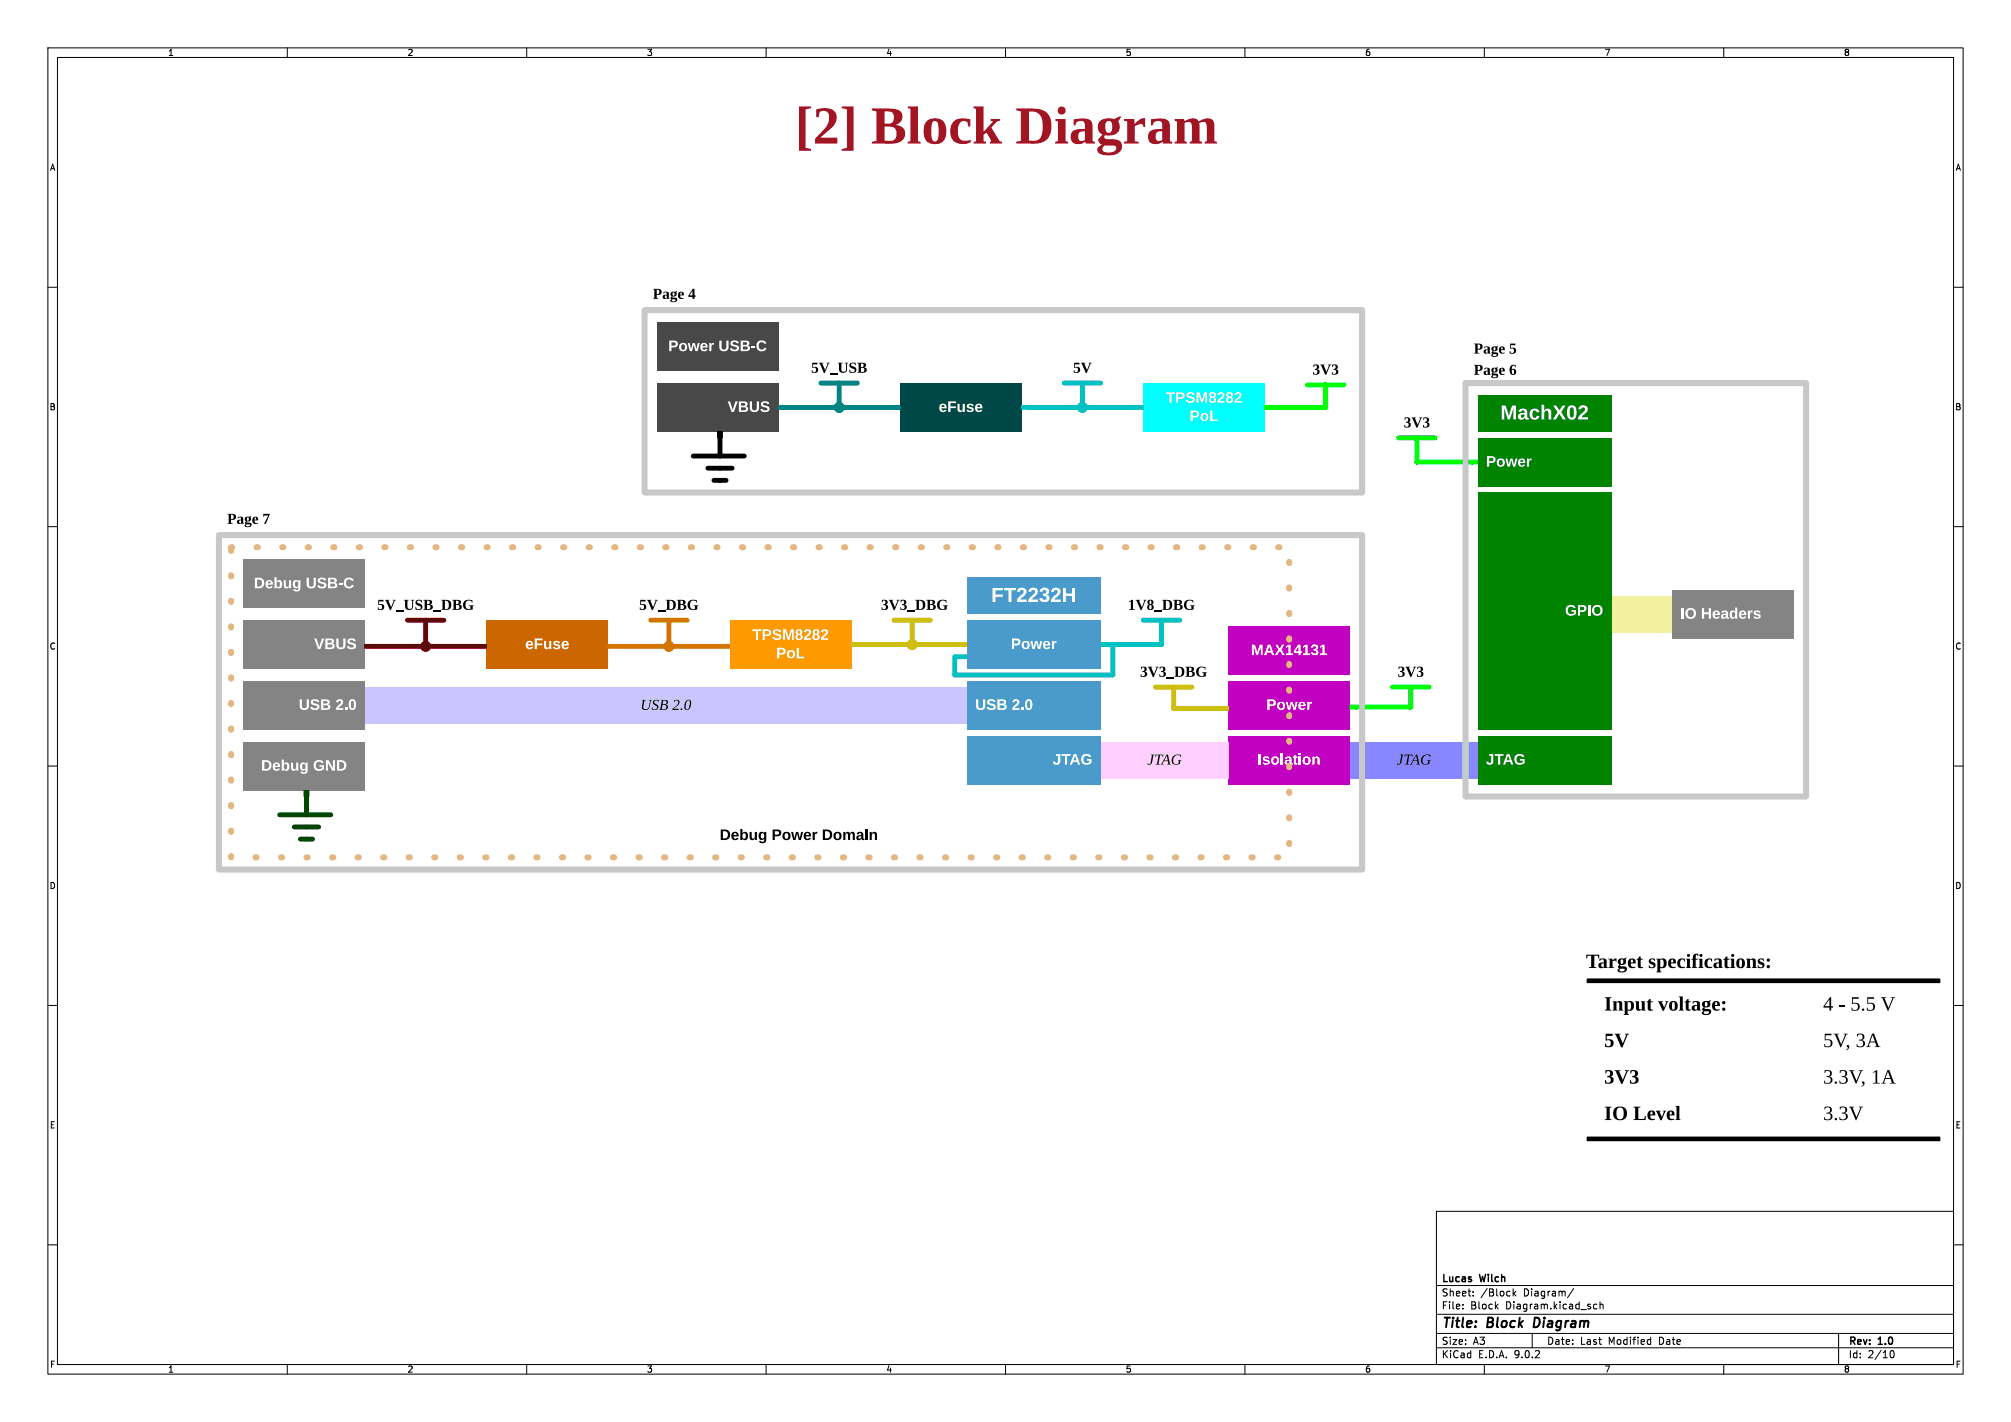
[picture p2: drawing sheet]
<svg xmlns="http://www.w3.org/2000/svg" width="420mm" height="297mm" viewBox="0 0 420 297" stroke-linecap="round" stroke-linejoin="round" font-family="sans-serif">
<g fill="none" stroke="#000" stroke-width=".21">
<path d="M10 10h400v277h-400zM12 12h396v273h-396zM60 10v2M110 10v2M160 10v2M210 10v2M260 10v2M310 10v2M360 10v2M10 60h2M408 60h2M10 110h2"/>
<path d="M408 110h2M10 160h2M408 160h2M10 210h2M408 210h2M300 253h108v32h-108zM10 260h2M300 278.5h108M300 274.5h108M300 268.5h108M305.5 273.2v.2M305.5 272.5v.1"/>
<path d="M307.7 270.5v.2M307.7 269.8v.1M316 269.2v1.5M316.2 270.1l.4 .6M316.6 269.7l-.6 .6M320 278.5v3M328.7 269.1l-1.3 1.9M332.9 273.2l.2 .2 .4-.1M333.5 272.5l-.4-.1-.2 .1M334.2 272.5l.2-.1 .3 .1 .1 .9M334.2 271.9v1.5M344.3 279.8l.4 .1"/>
<path d="M344.7 279.3v1.5M384 278.5v6.5M408 260h2M60 285v2M110 285v2M160 285v2M210 285v2M260 285v2M300 281.5h108M310 285v2M344.7 280.7l-.4 .1M360 285v2"/>
<path d="M394.7 282.7l.2-.5 .2-.1a.8 .8 0 0 1 .5 .7 .8 .8 0 0 1-.5 .8l-.2-.2-.2-.4"/>
</g>
<path d="M320.5 275.2l-.2 2h.5" fill="none" stroke="#000" stroke-width=".4"/>
<g fill="#c200c2">
<path d="M256.5 153.7h25.4v10.1h-25.4z"/>
<path d="M256.5 130.8h25.4v10.2h-25.4z"/>
</g>
<path d="M238.8 80h25.4v10.2h-25.4z" fill="#0ff"/>
<path d="M281.9 154.9h26.7v7.7h-26.7z" fill="#8887ff"/>
<path d="M256.5 142.2h25.4v10.2h-25.4z" fill="#c200c2"/>
<path d="M50.8 154.9h25.4v10.2h-25.4z" fill="#848484"/>
<g fill="#4a9bcb">
<path d="M201.9 153.7h28v10.1h-28z"/>
<path d="M201.9 142.2h28v10.2h-28z"/>
</g>
<path d="M229.9 154.9h26.6v7.7h-26.6z" fill="#ffcfff"/>
<path d="M152.4 129.5h25.4v10.2h-25.4z" fill="#f90"/>
<g fill="#4a9bcb">
<path d="M201.9 120.7h28v7.6h-28z"/>
<path d="M201.9 129.5h28v10.2h-28z"/>
</g>
<path d="M336.5 124.5h12.7v7.6h-12.7z" fill="#f3f0a0"/>
<path d="M349.2 123.2h25.4v10.2h-25.4z" fill="#848484"/>
<g fill="#008400">
<path d="M308.6 102.9h27.9v49.5h-27.9z"/>
<path d="M308.6 153.7h27.9v10.1h-27.9z"/>
</g>
<path d="M76.2 143.5h125.7v7.6h-125.7z" fill="#cac4ff"/>
<g fill="#008400">
<path d="M308.6 82.6h27.9v7.6h-27.9z"/>
<path d="M308.6 91.4h27.9v10.2h-27.9z"/>
</g>
<path d="M188 80h25.4v10.2h-25.4z" fill="#004848"/>
<g fill="#484848">
<path d="M137.2 67.3h25.4v10.2h-25.4z"/>
<path d="M137.2 80h25.4v10.2h-25.4z"/>
</g>
<g fill="#848484">
<path d="M50.8 142.2h25.4v10.2h-25.4z"/>
<path d="M50.8 129.5h25.4v10.2h-25.4z"/>
</g>
<path d="M101.6 129.5h25.4v10.2h-25.4z" fill="#c60"/>
<path d="M50.8 116.8h25.4v10.2h-25.4z" fill="#848484"/>
<path d="M149.9 90.2h1v1.2h-1z" fill="#000"/>
<path d="M186.7 84.7h1.3v.8h-1.3z" fill="#008484"/>
<path d="M200.7 134.2h1.2v.8h-1.2z" fill="#c2c200"/>
<circle cx="190.5" cy="134.6" r="1.02" fill="#c2c200" stroke="#c2c200" stroke-width=".21"/>
<path d="M177.8 134.2h1.3v.8h-1.3z" fill="#c2c200"/>
<circle cx="175.3" cy="85.1" r="1.02" fill="#008484" stroke="#008484" stroke-width=".21"/>
<g fill="#00c2c2">
<path d="M199.4 136.8h2.5v.7h-2.5z"/>
<path d="M229.9 134.2h1.2v.8h-1.2z"/>
</g>
<path d="M162.6 84.7h1.2v.8h-1.2z" fill="#008484"/>
<path d="M331.5 204.5h73.6v.7h-73.6zM331.5 237.5h73.6v.8h-73.6z" fill="#000"/>
<path d="M237.5 84.7h1.3v.8h-1.3z" fill="#00c2c2"/>
<path d="M76.2 134.6h1.3v.8h-1.3z" fill="#840000"/>
<circle cx="226.1" cy="85.1" r="1.02" fill="#00c2c2" stroke="#00c2c2" stroke-width=".21"/>
<path d="M264.2 84.7h1.2v.8h-1.2z" fill="#0f0"/>
<circle cx="139.7" cy="135" r="1.02" fill="#dd8500" stroke="#dd8500" stroke-width=".21"/>
<circle cx="88.9" cy="135" r="1.02" fill="#840000" stroke="#840000" stroke-width=".21"/>
<path d="M213.4 84.7h1.2v.8h-1.2z" fill="#00c2c2"/>
<path d="M127 134.6h1.3v.8h-1.3z" fill="#dd8500"/>
<path d="M281.9 147.3h1.3v.8h-1.3z" fill="#0f0"/>
<path d="M255.3 147.6h1.2v.7h-1.2z" fill="#c2c200"/>
<path d="M151.1 134.6h1.3v.8h-1.3z" fill="#dd8500"/>
<path d="M100.3 134.6h1.3v.8h-1.3z" fill="#840000"/>
<path d="M63.5 165.1h1v1.3h-1z" fill="#004800"/>
<path d="M307.3 96.1h1.3v.8h-1.3z" fill="#0f0"/>
<path d="M214.6 85.1h22.9M222.2 80h7.7M226.1 80v5.1M232.4 134.6v6.4h-33v-3.8M238.8 129.5h7.6M242.6 129.5v5.1h-11.5" fill="none" stroke="#00c2c2" stroke-width="1"/>
<path d="M179.1 134.6h21.6M186.7 129.5h7.6M190.5 129.5v5.1M241.3 143.5h7.6M245.1 143.5v4.5h10.2" fill="none" stroke="#c2c200" stroke-width="1"/>
<path d="M273 80.4h7.7M276.9 80.4v4.7h-11.5M292.1 91.4h7.6M295.9 91.4v5.1h11.4M290.8 143.5h7.6M294.6 143.5v4.2h-11.4" fill="none" stroke="#0f0" stroke-width="1"/>
<path d="M58.4 170.2h10.7M61.5 172.7h5M62.7 175.3h2.6M64 166.4v3.8" fill="none" stroke="#004800" stroke-width="1"/>
<path d="M77.5 135h22.8M85.1 129.5h7.6M88.9 129.5v5.5" fill="none" stroke="#840000" stroke-width="1"/>
<path d="M163.8 85.1h22.9M171.4 80h7.7M175.3 80v5.1" fill="none" stroke="#008484" stroke-width="1"/>
<path d="M128.3 135h22.8M135.9 129.5h7.6M139.7 129.5v5.5" fill="none" stroke="#dd8500" stroke-width="1"/>
<path d="M144.8 95.3h10.6M147.8 97.8h5.1M150.4 91.4v3.9M149.1 100.3h2.5" fill="none" stroke="#000" stroke-width="1"/>
<g fill="#000">
<path d="M150.5 173.3h.8a1.1 1.1 0 0 1 1.2 1 1.1 1.1 0 0 1-1.1 1.2h-.9v-.4h.5a.8 .8 0 0 0 .9-.3 .8 .8 0 0 0-.1-1l-.8-.2v1.5h-.5zM154.6 173.1h.5l-.1 1a.65 .65 0 0 1 .9-.3 .65 .65 0 0 1 .3 .8 .65 .65 0 0 1-.3 .8 .65 .65 0 0 1-.8-.2l-.1 .3h-.4v-.9h.4a.4 .4 0 0 0 .4 .6 .4 .4 0 0 0 .4-.6 .4 .4 0 0 0-.4-.6 .4 .4 0 0 0-.4 .6h-.4zM161.4 173.3h.9a.72 .72 0 0 1 .9 .7 .72 .72 0 0 1-.8 .7h-.6v.8h-.4v-1.2h.9a.36 .36 0 0 0 .4-.3 .36 .36 0 0 0-.4-.4h-.5v.7h-.4zM171.8 173.3h.8a1.1 1.1 0 0 1 1.2 1 1.1 1.1 0 0 1-1.1 1.2h-.9v-.4h.5a.8 .8 0 0 0 .9-.3 .8 .8 0 0 0 0-1l-.9-.2v1.5h-.5zM180.7 173.1h.5v.4h-.5zM350.6 208.1h.8v2.8l.3 .2h-1.1l.2-.2v-2.6zM353.7 199.4l.4-.2h.6v.5l-.4-.3-.1 .3-.1 .5h.4v.2h-.4v1.6h.4v.2h-1.2l.2-.2v-1.6h-.3v-.1l.3-.1zM349.9 231h.8v2.7l.2 .2h-1l.2-.2v-2.5z"/>
<circle cx="352.6" cy="199.6" r=".32"/>
<circle cx="355.2" cy="199.6" r=".32"/>
<circle cx="361.9" cy="199.6" r=".32"/>
</g>
<path d="M149.9 90.2h1v1.2h-1zM331.5 204.5h73.6v.7h-73.6zM331.5 237.5h73.6v.8h-73.6z" fill="none" stroke="#000" stroke-width=".21"/>
<path d="M48.3 114.3h220.9v64.8h-220.9z" fill="none" stroke="#e4b780" stroke-width="1.3" stroke-dasharray=".3 5.1"/>
<path d="M162.6 84.7h1.2v.8h-1.2zM186.7 84.7h1.3v.8h-1.3z" fill="none" stroke="#008484" stroke-width=".25"/>
<path d="M177.8 134.2h1.3v.8h-1.3zM200.7 134.2h1.2v.8h-1.2zM255.3 147.6h1.2v.7h-1.2z" fill="none" stroke="#c2c200" stroke-width=".25"/>
<circle cx="190.5" cy="134.6" r="1.02" fill="none" stroke="#c2c200" stroke-width=".21"/>
<circle cx="175.3" cy="85.1" r="1.02" fill="none" stroke="#008484" stroke-width=".21"/>
<path d="M213.4 84.7h1.2v.8h-1.2zM237.5 84.7h1.3v.8h-1.3zM199.4 136.8h2.5v.7h-2.5zM229.9 134.2h1.2v.8h-1.2z" fill="none" stroke="#00c2c2" stroke-width=".25"/>
<path d="M134.6 64.8h149.9v38.1h-149.9zM306.1 80h71.1v86.4h-71.1zM45.7 111.8h238.8v69.8h-238.8z" fill="none" stroke="#c8c8c8" stroke-width="1.3"/>
<path d="M76.2 134.6h1.3v.8h-1.3zM100.3 134.6h1.3v.8h-1.3z" fill="none" stroke="#840000" stroke-width=".25"/>
<circle cx="226.1" cy="85.1" r="1.02" fill="none" stroke="#00c2c2" stroke-width=".21"/>
<path d="M264.2 84.7h1.2v.8h-1.2zM307.3 96.1h1.3v.8h-1.3zM281.9 147.3h1.3v.8h-1.3z" fill="none" stroke="#0f0" stroke-width=".25"/>
<circle cx="139.7" cy="135" r="1.02" fill="none" stroke="#dd8500" stroke-width=".21"/>
<circle cx="88.9" cy="135" r="1.02" fill="none" stroke="#840000" stroke-width=".21"/>
<path d="M127 134.6h1.3v.8h-1.3zM151.1 134.6h1.3v.8h-1.3z" fill="none" stroke="#dd8500" stroke-width=".25"/>
<path d="M63.5 165.1h1v1.3h-1z" fill="none" stroke="#004800" stroke-width=".21"/>
<text font-size="11.1" fill="#a21622" x="166" y="32.9">[2] BlockDiagram</text>
<g font-size="4.2" fill="#fff">
<text x="313.3" y="88.7">MachX02</text>
<text x="207" y="126.8">FT2232H</text>
</g>
<g font-size="4.2">
<text x="331.2" y="203.9">Targetspecifications:</text>
<text x="335" y="212.8">Input voltage:</text>
<text x="380.7" y="212.8">4 - 5.5V</text>
<text x="335" y="220.4">5V</text>
<text x="380.7" y="220.4">5V,3A</text>
<text x="335" y="228">3V3</text>
<text x="380.7" y="228">3.3V,1A</text>
<text x="335" y="235.6">IO Level</text>
<text x="380.7" y="235.6">3.3V</text>
</g>
<g font-size="3.2">
<text x="136.3" y="63.7">Page4</text>
<text x="307.8" y="75.1">Page5</text>
<text x="169.4" y="78.2">5V_USB</text>
<text x="224.1" y="78.2">5V</text>
<text x="274.1" y="78.6">3V3</text>
<text x="307.8" y="79.6">Page6</text>
<text x="293.2" y="89.7">3V3</text>
<text x="47.4" y="110.7">Page7</text>
<text x="78.8" y="127.8">5V_USB_DBG</text>
<text x="133.5" y="127.8">5V_DBG</text>
<text x="184" y="127.8">3V3_DBG</text>
<text x="235.6" y="127.8">1V8_DBG</text>
<text x="238.1" y="141.7">3V3_DBG</text>
<text x="291.9" y="141.7">3V3</text>
<text x="133.7" y="149.1">USB2.0</text>
<text x="239.6" y="160.5">JTAG</text>
<text x="291.7" y="160.5">JTAG</text>
<text x="150.3" y="176.7">Debug Power Domain</text>
</g>
<g font-size="3.2" fill="#fff">
<text x="139.6" y="74.2">Power USB-C</text>
<text x="152" y="86.9">VBUS</text>
<text x="196" y="86.9">eFuse</text>
<text x="243.5" y="85">TPSM8282</text>
<text x="248.4" y="88.8">PoL</text>
<text x="310.3" y="98.3">Power</text>
<text x="53" y="123.7">Debug USB-C</text>
<text x="326.8" y="129.4">GPIO</text>
<text x="351" y="130.1">IO Headers</text>
<text x="65.6" y="136.4">VBUS</text>
<text x="109.7" y="136.4">eFuse</text>
<text x="157.1" y="134.5">TPSM8282</text>
<text x="211.1" y="136.4">Power</text>
<text x="261.2" y="137.7">MAX14131</text>
<text x="162.1" y="138.3">PoL</text>
<text x="62.4" y="149.1">USB 2.0</text>
<text x="203.6" y="149.1">USB 2.0</text>
<text x="264.4" y="149.1">Power</text>
<text x="54.5" y="161.8">Debug GND</text>
<text x="219.9" y="160.5">JTAG</text>
<text x="262.7" y="160.5">Isolation</text>
<text x="310.3" y="160.5">JTAG</text>
</g>
<g font-size="2.8">
<text x="301" y="277.9">Title:</text>
<text x="310.6" y="277.9">Block</text>
<text x="321.2" y="277.9">Diagram</text>
</g>
<g font-size="2.1">
<text x="301" y="268.2">Lucas</text>
<text x="309.2" y="268.2">Wilch</text>
<text x="301" y="273.7">File:</text>
<text x="301" y="271">Sheet:</text>
<text x="307.1" y="273.7">Block</text>
<text x="309.2" y="271">/Block</text>
<text x="314.5" y="273.7">Diagram.kicad_sch</text>
<text x="318.2" y="271">Diagram/</text>
<text x="301" y="281.1">Size:</text>
<text x="307.6" y="281.1">A3</text>
<text x="323" y="281.1">Date:</text>
<text x="330" y="281.1">Last</text>
<text x="335.9" y="281.1">Modified</text>
<text x="346.6" y="281.1">Date</text>
<text x="386" y="281.3">Rev:</text>
<text x="392.4" y="281.3">1.0</text>
<text x="301" y="283.9">KiCad</text>
<text x="308.7" y="283.9">E.D.A.</text>
<text x="316.3" y="283.9">9.0.2</text>
<text x="386" y="283.9">Id:</text>
<text x="390.1" y="283.9">2/10</text>
</g>
<g font-size="1.8">
<text x="35" y="11.9">1</text>
<text x="85" y="11.9">2</text>
<text x="135" y="11.9">3</text>
<text x="185" y="11.9">4</text>
<text x="235" y="11.9">5</text>
<text x="285" y="11.9">6</text>
<text x="335" y="11.9">7</text>
<text x="385" y="11.9">8</text>
<text x="10.3" y="35.9">A</text>
<text x="408.3" y="35.9">A</text>
<text x="10.3" y="85.9">B</text>
<text x="408.2" y="85.9">B</text>
<text x="10.3" y="135.9">C</text>
<text x="408.2" y="135.9">C</text>
<text x="10.3" y="185.9">D</text>
<text x="408.2" y="185.9">D</text>
<text x="10.3" y="235.9">E</text>
<text x="408.3" y="235.9">E</text>
<text x="10.3" y="285.9">F</text>
<text x="35" y="286.9">1</text>
<text x="85" y="286.9">2</text>
<text x="135" y="286.9">3</text>
<text x="185" y="286.9">4</text>
<text x="235" y="286.9">5</text>
<text x="285" y="286.9">6</text>
<text x="335" y="286.9">7</text>
<text x="385" y="286.9">8</text>
<text x="408.3" y="285.9">F</text>
</g>
</svg>
